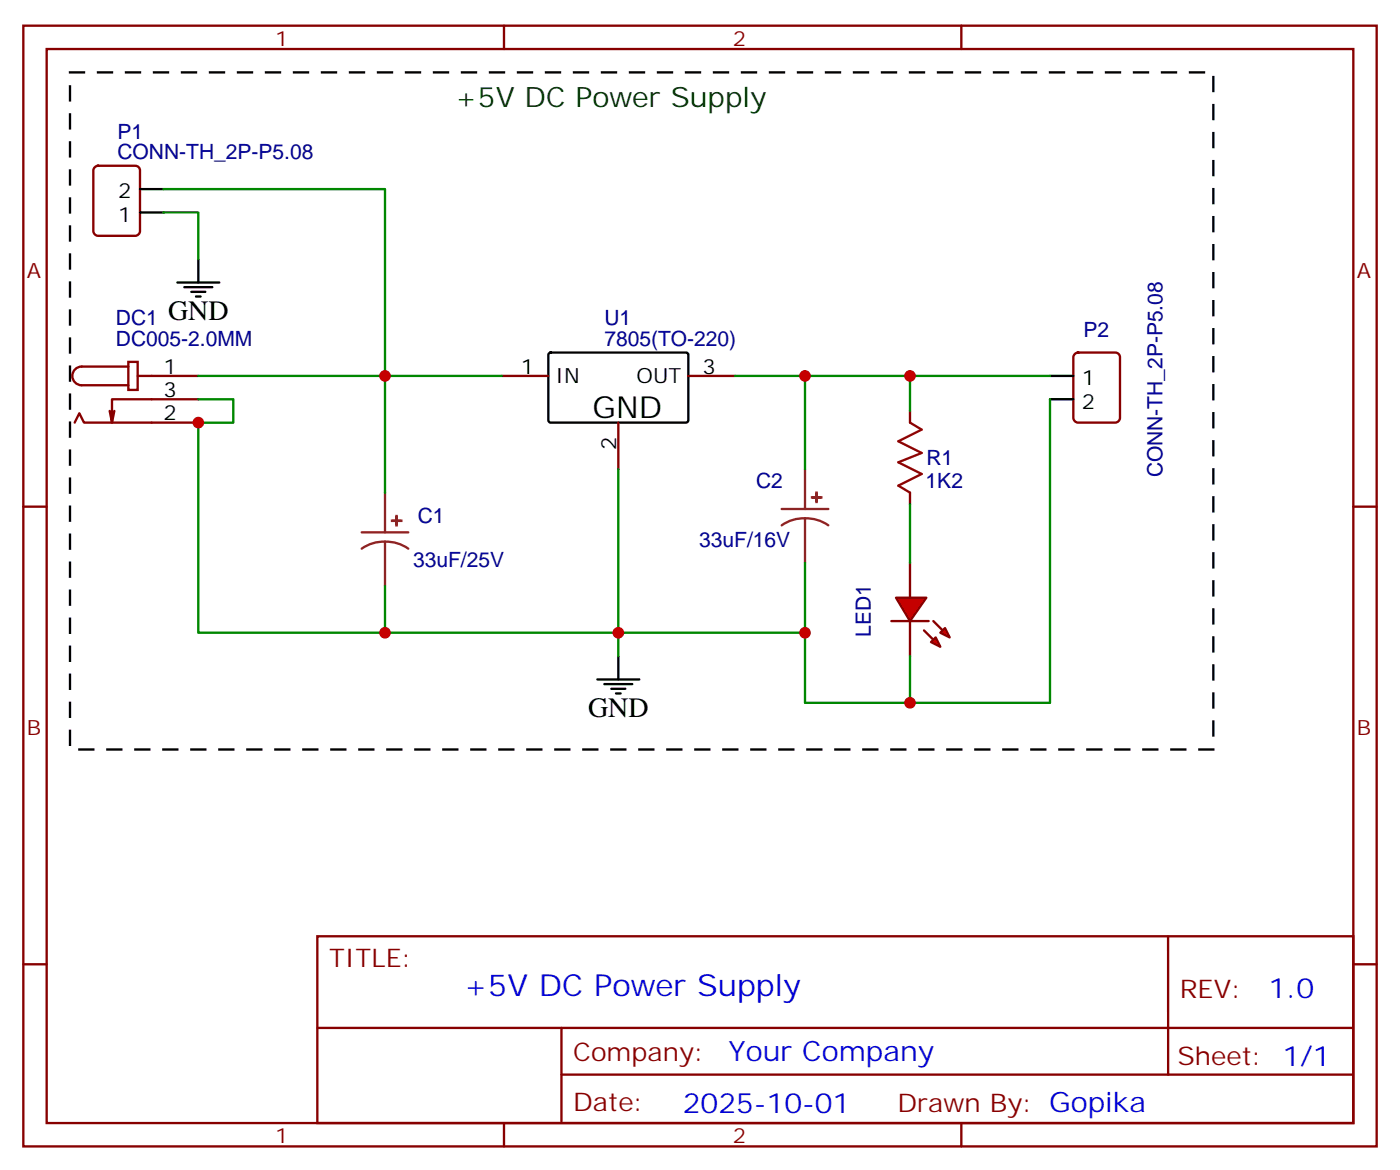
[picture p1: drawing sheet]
<svg xmlns="http://www.w3.org/2000/svg" width="212mm" height="177mm" viewBox="0 0 212 177" stroke-linecap="round" stroke-linejoin="round" font-family="sans-serif">
<g fill="none" stroke="#870000" stroke-width=".35">
<path d="M3.5 3.9h204.6v169.3h-204.6zM7.1 7.4h197.5v162.3h-197.5zM76.2 3.9v3.5M145.3 3.9v3.5M14.3 25.3l.5-.3h5.7a.71 .71 0 0 1 .7 .8v9.1a.76 .76 0 0 1-.7 .7h-5.7a.76 .76 0 0 1-.7-.7v-9.1zM75.8 56.8h7.1M104.1 56.8h7M162.5 53.5l.5-.2h5.6a.71 .71 0 0 1 .7 .7v9.1a.76 .76 0 0 1-.7 .8h-5.6a.76 .76 0 0 1-.7-.8v-9.1zM3.5 76.6h3.6M93.5 63.9v7M204.6 76.6h3.5M3.5 145.7h3.6"/>
<path d="M48 141.5h156.6v28.2h-156.6zM48 155.3h156.5M84.9 155.3v14.1M176.6 141.5v20.9M204.6 145.7h3.5M76.2 169.7v3.5M84.9 162.4h119.6M145.3 169.7v3.5"/>
</g>
<path d="M21.2 32.1h3.5M21.2 28.6h3.5M83 53.4l.3-.1h20.6l.2 .3-.1 10.1-.3 .2-20.6-.1-.2-.3zM158.7 56.8h3.6M158.7 60.3h3.6" fill="none" stroke="#000" stroke-width=".35"/>
<g fill="#f00" stroke="#870000" stroke-width=".35">
<path d="M135.5 90.3h4.6l-2.5 3.5z"/>
<path d="M134.8 93.8h5.6z"/>
</g>
<g fill="#870000" stroke="#870000" stroke-width=".35">
<path d="M141.1 93.8l1.4 1.4z"/>
<path d="M139.7 95.2l1.4 1.5z"/>
</g>
<g fill="#f00" stroke="#870000" stroke-width=".35">
<path d="M142.2 95.6l.7-.7 .7 1.4z"/>
<path d="M141.5 96.3l.7 1.4-1.4-.7z"/>
</g>
<path d="M19.4 54.7h1.4v4.2h-1.4zM19.4 55.4h-7.1a1.41 1.41 0 0 0-1.4 1.4 1.41 1.41 0 0 0 1.4 1.4h7.1M20.8 56.8h9.2M11.3 63.9l.7-1.5 .7 1.5h17.3M17.3 62.1l-.4 1.8M30 60.3h-13.1v3.6l-.3-1.8M137.6 62.1v1.8M137.6 74.4v1.8M137.6 85v5.3M137.6 93.8v5.3" fill="none" stroke="#870000" stroke-width=".35"/>
<path d="M137.6 63.9l1.7 1-3.5 1.8 3.5 1.7-3.5 1.5 3.5 1.7-3.5 1.8 1.8 1" fill="none" stroke="#a10000" stroke-width=".35"/>
<path d="M58.2 74.4v6M118.2 76.9h7M121.7 78.3a5.7 5.7 0 0 0-3.5 1.1M121.7 78.3a5.8 5.8 0 0 1 3.5 1.1M121.7 70.9v6M121.7 78.3v6.7M54.7 80.4h7M58.2 81.8a5.7 5.7 0 0 0-3.5 1.1M58.2 81.8a5.8 5.8 0 0 1 3.5 1.1M58.2 81.8v6.7" fill="none" stroke="#8c2424" stroke-width=".35"/>
<g fill="#8c2424" stroke="#8c2424" stroke-width=".35">
<path d="M59.3 78.7h1.4z"/>
<path d="M59.9 78l.1 1.4z"/>
<path d="M122.8 75.1l1.4 .1z"/>
<path d="M123.4 74.4l.1 1.4z"/>
</g>
<path d="M30 39.2v3.5M26.8 42.7h6.4M27.9 43.4h4.2M28.9 44.1h2.1M29.6 44.8h.7M93.5 99.1v3.6M90.3 102.7h6.4M91.4 103.4h4.2M92.4 104.1h2.1M93.1 104.8h.7" fill="none" stroke="#000" stroke-width=".35"/>
<path d="M24.7 32.1h5.3v7.1M24.7 28.6h33.5v45.8M30 56.8h45.8M111.1 56.8h47.6M121.7 56.8v14.1M137.6 56.8v5.3M30 60.3h5.3v3.6h-5.3v31.7h28.2M93.5 70.9v28.2M137.6 76.2v8.8M158.7 60.3v45.9h-21.1M121.7 85v10.6h-63.5v-7.1M121.7 95.6v10.6h15.9v-7.1" fill="none" stroke="#008700" stroke-width=".35"/>
<g fill="#c00">
<circle cx="137.6" cy="56.8" r=".88"/>
<circle cx="121.7" cy="56.8" r=".88"/>
<circle cx="58.2" cy="56.8" r=".88"/>
<circle cx="58.2" cy="95.6" r=".88"/>
<circle cx="30" cy="63.9" r=".88"/>
<circle cx="93.5" cy="95.6" r=".88"/>
<circle cx="121.7" cy="95.6" r=".88"/>
<circle cx="137.6" cy="106.2" r=".88"/>
</g>
<path d="M10.6 10.9h172.8v102.3h-172.8z" fill="none" stroke="#000" stroke-width=".35" stroke-dasharray="2.1 2.1"/>
<text font-size="4.6" x="89.6" y="63.1">GND</text>
<text font-size="4.6" fill="#00f" x="70.1" y="150.5">+5V DC Power Supply</text>
<text font-size="4.2" fill="#030" x="68.8" y="16.2">+5V DC Power Supply</text>
<g font-size="4.2">
<text x="25.4" y="48.3">GND</text>
<text x="88.9" y="108.3">GND</text>
</g>
<g font-size="4.2" fill="#00f">
<text x="191.8" y="150.7">1.0</text>
<text x="110.2" y="160.3">Your Company</text>
<text x="103.2" y="168.1">2025-10-01</text>
</g>
<g font-size="3.9" fill="#800">
<text x="49.7" y="146.1">TITLE:</text>
<text x="178.4" y="150.7">REV:</text>
<text x="86.6" y="160.2">Company:</text>
<text x="178" y="160.9">Sheet: 1/1</text>
<text x="86.6" y="167.9">Date:</text>
<text x="135.7" y="168">Drawn By: Gopika</text>
</g>
<g font-size="3.2" fill="#800">
<text x="41.6" y="6.9">1</text>
<text x="110.8" y="6.9">2</text>
<text x="4.1" y="42">A</text>
<text x="205.1" y="42">A</text>
<text x="4.1" y="111.1">B</text>
<text x="205.1" y="111.1">B</text>
<text x="41.6" y="172.7">1</text>
<text x="110.8" y="172.7">2</text>
</g>
<g font-size="3.2" fill="#000080">
<text x="17.7" y="24">CONN-TH_2P-P5.08</text>
<text x="17.7" y="21">P1</text>
<text x="17.5" y="52.2">DC005-2.0MM</text>
<text x="17.5" y="49">DC1</text>
<text x="91.4" y="52.2">7805(TO-220)</text>
<text x="91.4" y="49">U1</text>
<text x="163.8" y="50.9">P2</text>
<text x="140.1" y="70.2">R1</text>
<text x="114.3" y="73.8">C2</text>
<text x="140" y="73.8">1K2</text>
<text x="175.8" y="72.1" transform="rotate(-90 175.8 72.1)">CONN-TH_2P-P5.08</text>
<text x="63.2" y="79.1">C1</text>
<text x="105.7" y="82.6">33uF/16V</text>
<text x="62.4" y="85.7">33uF/25V</text>
<text x="131.7" y="96.2" transform="rotate(-90 131.7 96.2)">LED1</text>
</g>
<g font-size="3.2">
<text x="17.8" y="30">2</text>
<text x="17.8" y="33.5">1</text>
<text x="24.7" y="60">3</text>
<text x="24.7" y="56.4">1</text>
<text x="78.8" y="56.4">1</text>
<text x="84" y="57.9">IN</text>
<text x="96.2" y="57.9">OUT</text>
<text x="106.2" y="56.4">3</text>
<text x="163.6" y="58.2">1</text>
<text x="24.7" y="63.5">2</text>
<text x="163.6" y="61.7">2</text>
<text x="93.1" y="68" transform="rotate(-90 93.1 68)">2</text>
</g>
</svg>
